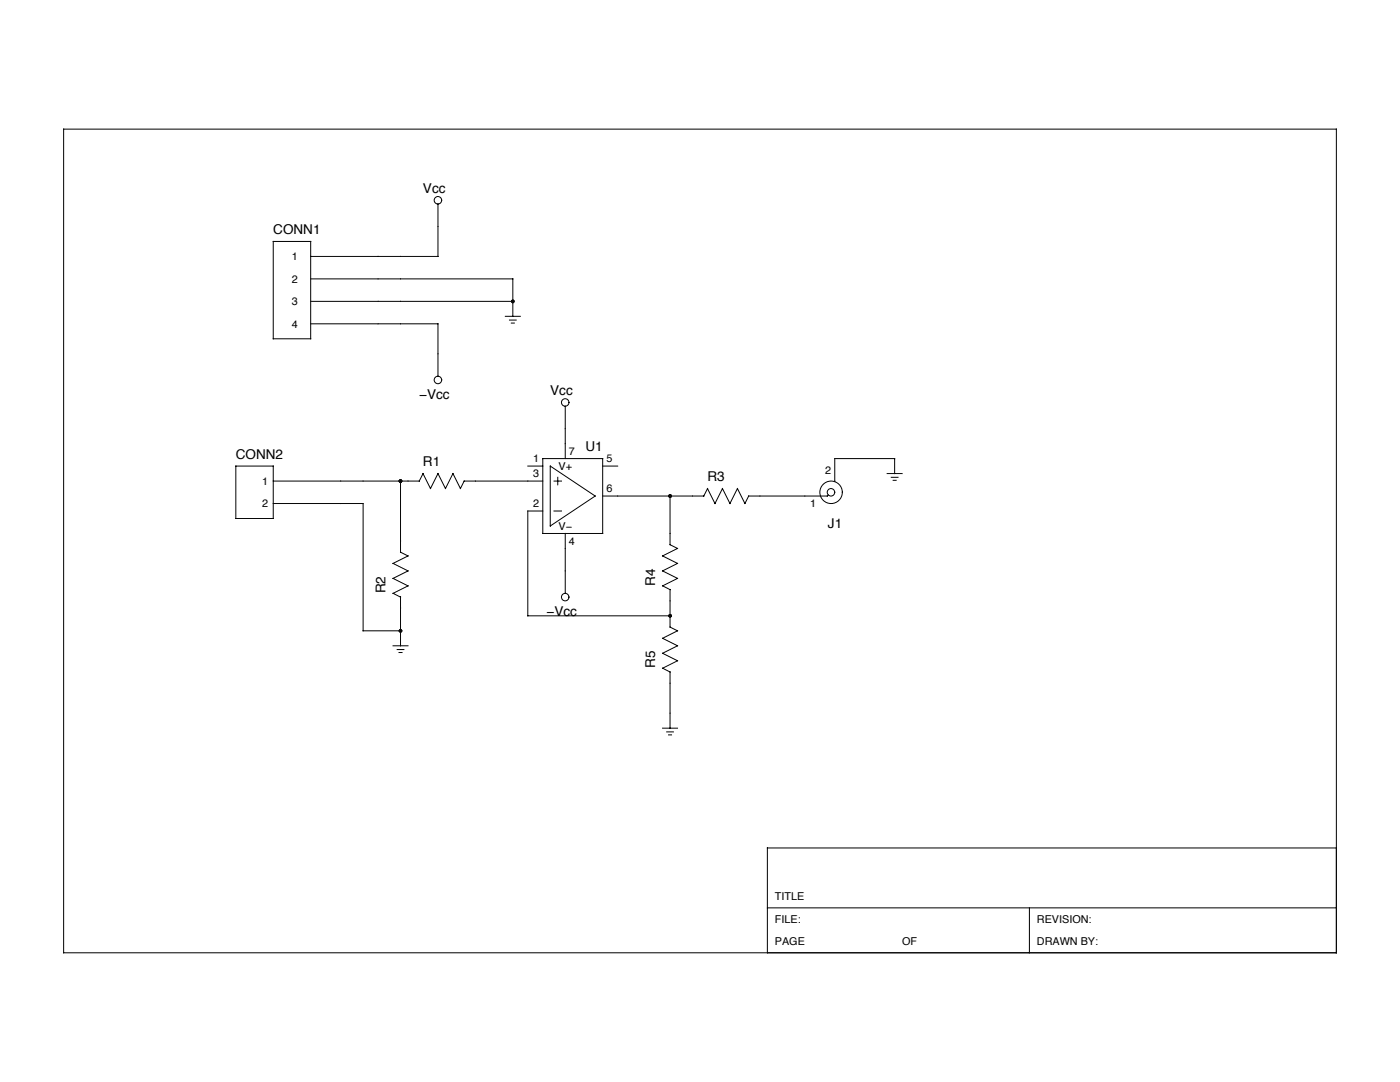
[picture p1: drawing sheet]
<svg xmlns="http://www.w3.org/2000/svg" width="279mm" height="216mm" viewBox="0 0 279 216" stroke-linecap="round" stroke-linejoin="round" font-family="sans-serif">
<g fill="none" stroke="#000" stroke-width=".2">
<path d="M12.7 25.8h254v164.3h-254zM54.5 48.2h7.5v19.4h-7.5zM62 55.6h40.3v7.5M87.4 40.7v10.5h-25.4M62 64.6h25.4v10.5M62 60.1h40.3M100.9 63.1h2.9M101.7 63.9h1.3M102 64.5h.6M47.1 93h7.4v10.5h-7.4zM54.5 96h29.2M79.9 96v14.2l1.5 .7-3 1.5 3 1.5-3 1.5 3 1.5-3 1.5 1.5 .7"/>
<path d="M83.7 96l.7-1.5 1.5 3 1.5-3 1.5 3 1.5-3 1.5 3 .7-1.5h15.7M105.3 93h3M108.3 91.5h12v14.9h-12zM109.8 93l9 6-9 6zM110.6 96h1.5M111.3 95.2v1.5M112.8 81v10.5M120.3 99h20.2M120.3 93h3M133.7 99v9.7l1.5 .7-3 1.5 3 1.5-3 1.5 3 1.5-3 1.5 1.5 .8v7.4l1.5 .8-3 1.5 3 1.5-3 1.5 3 1.4-3 1.5M165.3 98.8l-.2 .2h-15.7l-.7 1.5-1.5-3-1.5 3-1.5-3-1.5 3-1.5-3-.8 1.5M177.1 94.5h2.9"/>
<path d="M177.9 95.2h1.3M178.2 95.8h.6M178.5 94.5v-3h-11.9l-.1 4.6M54.5 100.5h18v25.4h7.4M79.9 119.1v9.8M108.3 102h-3v20.9h28.4M110.6 102h1.5M112.8 106.4v12M78.4 128.9h3M79.3 129.6h1.3M79.6 130.2h.6M132.2 133.3l1.5 .8"/>
<path d="M133.7 134.1v11.2M132.2 145.3h3M133.1 146h1.3M133.4 146.6h.6M266.7 169.2h-113.6v20.9M153.1 181.2h113.6M205.4 181.2v8.9"/>
<circle cx="87.4" cy="40" r=".75"/>
<circle cx="87.4" cy="75.8" r=".75"/>
<circle cx="112.8" cy="80.3" r=".75"/>
<circle cx="165.8" cy="98.2" r=".75"/>
<circle cx="165.9" cy="98.2" r="2.24"/>
<circle cx="112.8" cy="119.1" r=".75"/>
</g>
<g fill="#000">
<circle cx="102.3" cy="60.1" r=".37"/>
<circle cx="79.9" cy="96" r=".37"/>
<circle cx="133.7" cy="99" r=".37"/>
<circle cx="79.9" cy="125.9" r=".37"/>
<circle cx="133.7" cy="122.9" r=".37"/>
</g>
<g font-size="2.7">
<text x="84.4" y="38.5">Vcc</text>
<text x="54.5" y="46.7">CONN1</text>
<text x="83.7" y="79.6">−Vcc</text>
<text x="109.8" y="78.8">Vcc</text>
<text x="47.1" y="91.5">CONN2</text>
<text x="84.4" y="93">R1</text>
<text x="116.8" y="90">U1</text>
<text x="141.2" y="96">R3</text>
<text x="165.2" y="105.4">J1</text>
<text x="76.9" y="118.4" transform="rotate(-90 76.9 118.4)">R2</text>
<text x="130.7" y="116.9" transform="rotate(-90 130.7 116.9)">R4</text>
<text x="109.1" y="122.9">−Vcc</text>
<text x="130.7" y="133.3" transform="rotate(-90 130.7 133.3)">R5</text>
</g>
<g font-size="2.2">
<text x="58.3" y="51.9">1</text>
<text x="58.3" y="56.4">2</text>
<text x="58.3" y="60.9">3</text>
<text x="58.3" y="65.4">4</text>
<text x="106.4" y="95.2">3</text>
<text x="106.4" y="92.3">1</text>
<text x="111.5" y="93.8">V+</text>
<text x="113.6" y="90.8">7</text>
<text x="121" y="92.3">5</text>
<text x="164.6" y="94.5">2</text>
<text x="52.3" y="101.2">2</text>
<text x="52.3" y="96.7">1</text>
<text x="106.4" y="101.2">2</text>
<text x="121" y="98.2">6</text>
<text x="161.7" y="101.2">1</text>
<text x="111.5" y="105.7">V−</text>
<text x="113.6" y="108.7">4</text>
<text x="154.6" y="179.7">TITLE</text>
<text x="154.6" y="184.1">FILE:</text>
<text x="206.9" y="184.1">REVISION:</text>
<text x="154.6" y="188.6">PAGE</text>
<text x="180" y="188.6">OF</text>
<text x="206.9" y="188.6">DRAWN BY:</text>
</g>
</svg>
